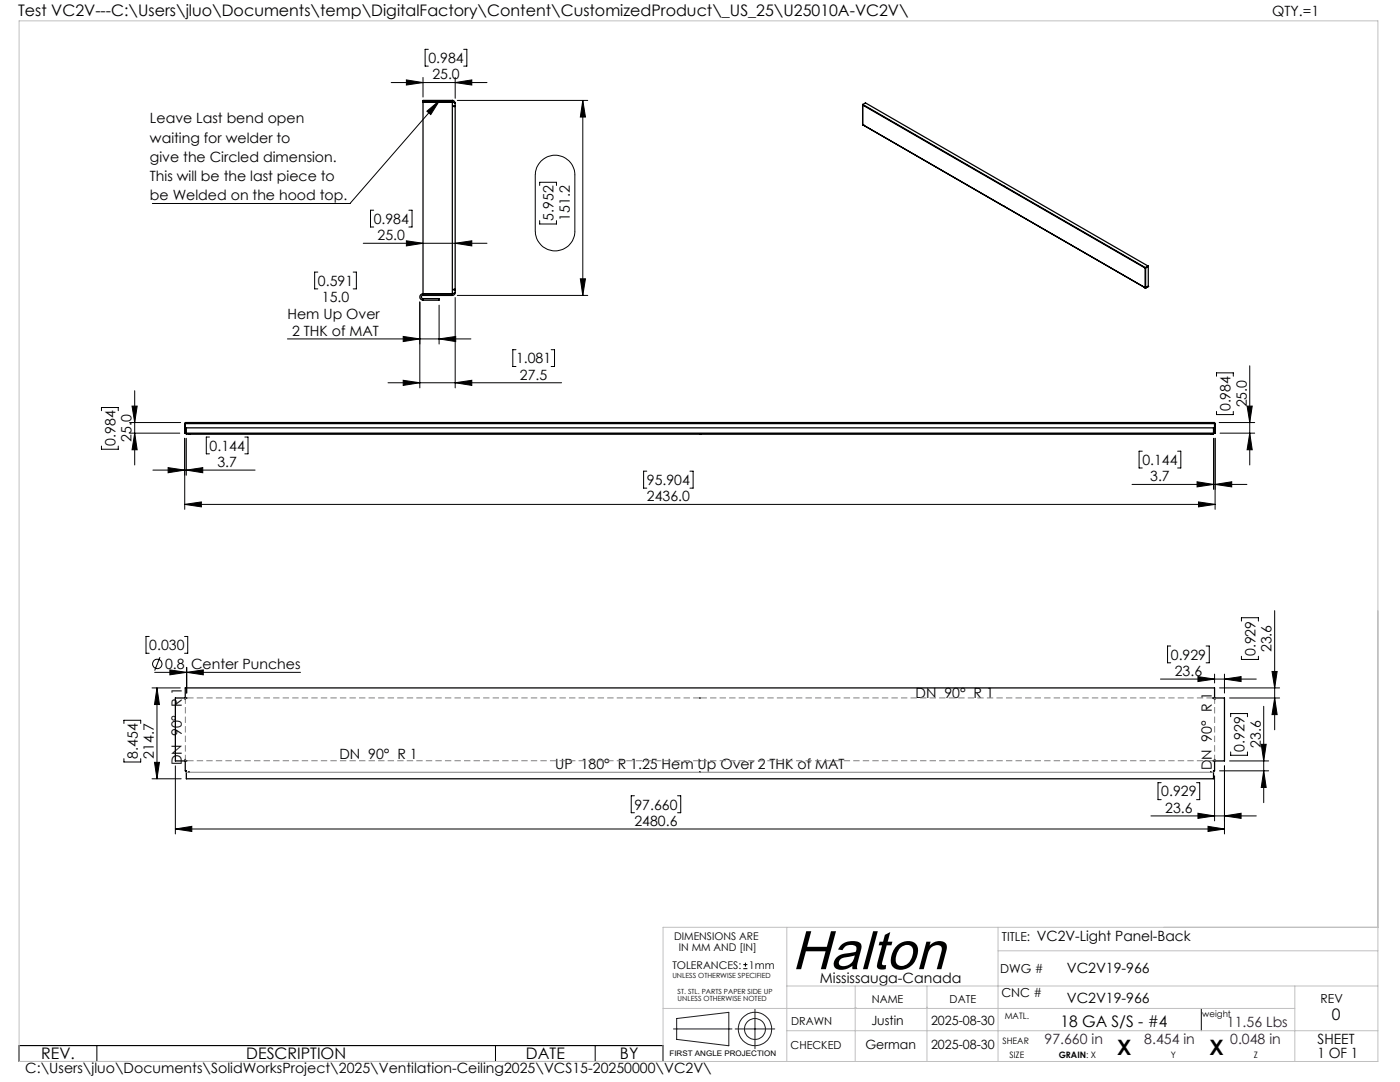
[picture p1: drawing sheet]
<svg xmlns="http://www.w3.org/2000/svg" width="279mm" height="216mm" viewBox="0 0 279 216" stroke-linecap="round" stroke-linejoin="round" font-family="sans-serif">
<g fill="none" stroke="#000" stroke-width=".25">
<path d="M84.4 20.4h5.9M90.3 20.4l.5 .2M90.3 20.4h.2M90.3 20l.3 .1 .2 .5M90.3 20v38.9M90.3 20h-5.9v38.9M90.8 20.6v37.7M172.2 24.9h.1M172.2 24.8h.1M172.2 24.8v.1M172.2 21h.1M172.2 24.9l56.3 32.5"/>
<path d="M172.2 20.9v4M172.2 21l56.3 32.5M172.2 20.8h.1M172.2 20.8v.2M172.2 20.8l56.4 32.6M172.2 20.8l.5-.3 56.4 32.6M172.2 20.9h.1M200.3 37.1h.1M84.4 58.9a.32 .32 0 0 0-.3 .4 .32 .32 0 0 0 .3 .3M84.4 59.6v.3M84.4 58.9h5.9M84.4 59.6h3.2v.3h-3.2"/>
<path d="M90.5 58.6h-6.1a.63 .63 0 0 0-.6 .7 .63 .63 0 0 0 .6 .6M90.8 58.3l-.5 .3h-5.9M90.8 58.3v.4l-.5 .2M200.4 41.2h.1M228.5 53.4h.1M228.5 57.4h.1M228.5 53.5v3.9M228.6 53.4h.1M228.6 53.6h.1M228.6 57.4h.1M228.6 53.4l-.1 .1M228.6 53.4v4"/>
<path d="M228.7 57.4h.1M228.8 57.3h.1M228.8 57.3v.1M229.1 57.2h.1M229.1 57.2l-.3 .1M229.1 57.2l-.3 .2M229.1 53.1h.1M229.1 53.1l-.5 .3M229.2 53.1l-.6 .3M229.2 53.1v4l-.6 .3M36.9 84.5v1.9h205.6v-1.9M36.9 84.5h205.6"/>
<path d="M37 84.5h.1M37 84.5v1.9M37 84.3v.2M37 84.3l-.1 .2M37 84.3h205.3M37.2 85.4h205v1.2h-205zM37.2 84.4h.1M37.7 86.6h.1M139.7 86.6h.1M139.7 84.4h.1M241.6 86.6h.1M241.7 86.6h.1"/>
<path d="M242.1 84.4h.1M242.3 84.3l.1 .2M242.3 84.3l.2 .2M242.4 84.5h.1M242.4 84.5v1.9M37 139.6h.1M37 137.3h205.4v2h2v12.5h-2v2h-.2v1.6h-205v-1.6h-.2v-2h-2v-12.5h2zM37.3 139.3h.1M139.7 139.3h.1M242.1 139.3h.1M242.4 139.6h.1M37 151.6h.1"/>
<path d="M37.3 151.8h.1M37.7 154.1h.1M139.7 151.8h.1M139.7 154.1h.1M241.7 154.1h.1M242.1 151.8h.1M242.4 151.6h.1"/>
<circle cx="90.6" cy="21.2" r=".12"/>
<circle cx="90.7" cy="57.8" r=".13"/>
</g>
<g fill="none" stroke="#000" stroke-width=".2">
<path d="M78.1 16.5h19.1M81.1 15.9l3.3 .6-3.3 .5zM84.4 15.5v3.9M85.5 9.8h-.7v3.4h.7M90.8 16.5l3.4-.6v1.1zM90.8 15.5v4.1M92.5 9.8h.7v3.4h-.7M85.2 22.2l2.5-2.2-1.7 2.9zM87.7 20l-17.9 20.6h-39.4M91.3 20h26M107.7 37v-.6h3.4v.6M108 32.1a3.9 3.9 0 0 1 4.3-.8 3.9 3.9 0 0 1 2.4 3.6v11.2a4 4 0 0 1-3.9 4 4 4 0 0 1-4-4l.1-11.5a3.7 3.7 0 0 1 1.1-2.5z"/>
<path d="M116.3 20l.5 3.4h-1zM116.3 20v38.9M63.4 54.3h-.6v3.3h.6M70.5 54.3h.6v3.3h-.6M72.5 48.5h24.7M74.6 41.9h-.7v3.4h.7M81.1 48l3.3 .5-3.3 .6zM81.6 41.9h.6v3.4h-.6M90.8 48.5l3.4-.5v1.1zM90.8 59.4v18M91.3 58.9h26M107.7 44v.7h3.4v-.7"/>
<path d="M115.8 55.6h1l-.5 3.3zM26.9 78v14.8M57.4 67.6h36.6M77.4 76.4h34.7M80.5 67.1l3.3 .5-3.3 .6zM80.5 75.9l3.3 .5-3.3 .5zM83.8 60.3v17.1M87.6 67.6l3.3-.5v1.1zM87.6 60.9v7.8M90.8 76.4l3.4-.5v1zM103 69.8h-.7v3.3h.7M110 69.8h.7v3.3h-.7"/>
<path d="M242.8 75.1v-.7h3.3v.7M249.4 73v19.8M20.2 82v-.7h3.4v.7M20.2 89v.6h3.4v-.6M25.9 86.4h10M25.9 84.3h10.2M26.4 81h1l-.5 3.3zM26.9 86.4l.5 3.3h-1zM30.5 93.8h20.4M33.5 93.3l3.4 .5-3.4 .5zM36.9 87.5v14.1M37.2 93.8l3.3-.5v1z"/>
<path d="M37.2 87.5v7.3M41.8 87.2h-.6v3.4h.6M48.9 87.2h.6v3.4h-.6M129.1 94h-.7v3.4h.7M137.7 94h.6v3.4h-.6M225.9 96.7h22.9M228 90h-.7v3.4h.7M235 90h.7v3.4h-.7M238.9 96.1l3.3 .6-3.3 .5zM242.2 87.5v10.1M242.5 96.7l3.3-.6v1.1zM242.5 87.5v14.1"/>
<path d="M242.8 82.1v.6h3.3v-.6M243.3 84.3h7.1M243.5 86.4h6.9M248.9 81h1l-.5 3.3zM249.4 86.4l.5 3.3h-1zM36.9 100.6l3.3-.4v.9zM36.9 100.6h205.6M239.2 100.2l3.3 .4-3.3 .5zM29.8 127h-.7v3.4h.7M30.3 137.3h5.7M30.9 134.2h29.1M31.3 137.3l.5 3.3h-1z"/>
<path d="M31.3 137.3v18.1M31.9 131.1l-1 2.7M33.9 133.7l3.3 .5-3.3 .5zM36.8 127h.7v3.4h-.7M37.2 133.2v5.1M37.3 134.2l3.3-.5v1zM37.3 133.2v5.1M231.6 135.5h19.1M233.6 128.9h-.6v3.4h.6M239.1 135l3.3 .5-3.3 .5zM240.7 128.9h.6v3.4h-.6M242.4 134.5v1.8"/>
<path d="M243.4 137.3h12M244.4 135.5l3.3-.5v1zM244.4 134.5v3.8M245.4 139.3h10M247.8 123.9v-.6h3.3v.6M247.8 131v.6h3.3v-.6M253.9 134h1l-.5 3.3zM254.4 139.3l.5 3.3h-1zM254.4 121.8v23.8M24.7 144.4v-.7h3.4v.7M24.7 151.4v.6h3.4v-.6M30.3 155.4h5.9"/>
<path d="M30.8 152.1h1l-.5 3.3zM35 152.8v13.6M126.6 158.8h-.6v3.4h.6M135.2 158.8h.7v3.4h-.7M231.7 156.2h-.6v3.4h.6M238.8 156.2h.6v3.4h-.6M242.4 154.8v9M243.4 153.8h9.8M244.4 152.8v13.6M245.4 151.8h7.8M245.6 143v-.6h3.4v.6M245.6 150v.7h3.4v-.7"/>
<path d="M251.7 148.5h1l-.5 3.3zM252.2 153.8l.5 3.3h-1zM252.2 140.9v19.3M35 165.4l3.3-.5v1zM35 165.4h209.4M229.7 162.8h21M239.1 162.3l3.3 .5-3.3 .5zM241.1 164.9l3.3 .5-3.3 .5zM244.4 162.8l3.3-.5v1zM148.3 193.3h.9M148.3 192.5h.9M148.8 192.1v.8"/>
<path d="M3.8 208.6h128.5v3.2h-128.5zM19.3 208.6v3.2M98.9 208.6v3.2M118.8 208.6v3.2M239.7 201.2v4.5"/>
<circle cx="31.4" cy="132.5" r=".95"/>
</g>
<g fill="none" stroke="#191924" stroke-width=".2">
<path d="M134.4 205.3h11.7M135 203.2l10.5-1.2v6.7l-10.5-1.3zM146.7 205.3h7.9M150.7 201.4v7.9"/>
<circle cx="150.7" cy="205.3" r="2.09"/>
<circle cx="150.7" cy="205.3" r="3.3"/>
</g>
<path d="M37 139.3v.2M37.2 139.3h-.2M242.4 139.3h-.2M242.4 139.5v-.2M37 151.6v.2M37 151.8h.2M242.2 151.8h.2M242.4 151.8v-.2" fill="none" stroke="#808080" stroke-width=".2" stroke-dasharray="1.3 .6" stroke-linecap="butt"/>
<path d="M37 139.6v11.9M242.4 151.5v-11.9" fill="none" stroke="#808080" stroke-width=".2" stroke-dasharray="1.3 .6" stroke-dashoffset=".4" stroke-linecap="butt"/>
<path d="M139.7 139.3h-102.4M242.1 139.3h-102.4M37.3 151.8h102.4M139.7 151.8h102.4" fill="none" stroke="#808080" stroke-width=".2" stroke-dasharray="1.3 .6" stroke-dashoffset="-.1" stroke-linecap="butt"/>
<path d="M37.2 154.1h.5M37.7 154.1h203.9M241.7 154.1h.5" fill="none" stroke="#808080" stroke-width=".2"/>
<path d="M3.8 4.2h271.2v207.6h-271.2zM157 196.7h118M157 185v26.8M170.7 196.7v15.1M185 196.7v15.1M199.2 185v26.8M199.2 189.7h75.8M258.4 196.7v15.1M275 185h-142.7v26.8M132.3 201.2h126.1M157 205.7h118M170.7 201h.1" fill="none" stroke="#c0c0c0" stroke-width=".2"/>
<g fill="#000">
<path d="M81.1 15.9l3.3 .6-3.3 .5zM90.8 16.5l3.4-.6v1.1z"/>
<path d="M90.8 48.5l3.4-.5v1.1zM81.1 48l3.3 .5-3.3 .6z"/>
<path d="M115.8 55.6h1l-.5 3.3zM116.3 20l.5 3.4h-1z"/>
<path d="M80.5 75.9l3.3 .5-3.3 .5zM90.8 76.4l3.4-.5v1z"/>
<path d="M87.6 67.6l3.3-.5v1.1zM80.5 67.1l3.3 .5-3.3 .6z"/>
<path d="M26.9 86.4l.5 3.3h-1zM26.4 81h1l-.5 3.3zM249.4 86.4l.5 3.3h-1zM248.9 81h1l-.5 3.3z"/>
<path d="M37.2 93.8l3.3-.5v1zM33.5 93.3l3.4 .5-3.4 .5zM242.5 96.7l3.3-.6v1.1zM238.9 96.1l3.3 .6-3.3 .5z"/>
<path d="M36.9 100.6l3.3-.4v.9zM239.2 100.2l3.3 .4-3.3 .5z"/>
<path d="M244.4 135.5l3.3-.5v1zM239.1 135l3.3 .5-3.3 .5z"/>
<path d="M254.4 139.3l.5 3.3h-1zM253.9 134h1l-.5 3.3zM30.8 152.1h1l-.5 3.3zM31.3 137.3l.5 3.3h-1z"/>
<path d="M251.7 148.5h1l-.5 3.3zM252.2 153.8l.5 3.3h-1z"/>
<path d="M35 165.4l3.3-.5v1zM241.1 164.9l3.3 .5-3.3 .5zM33.9 133.7l3.3 .5-3.3 .5zM37.3 134.2l3.3-.5v1zM85.2 22.2l2.5-2.2-1.7 2.9z"/>
<path d="M239.1 162.3l3.3 .5-3.3 .5zM244.4 162.8l3.3-.5v1z"/>
</g>
<text font-size="11" x="158" y="193.4">Halton</text>
<g font-size="4.2">
<text x="223" y="210.4">X</text>
<text x="241.4" y="210.4">X</text>
</g>
<g font-size="3.2">
<text x="3.6" y="3.3">Test VC2V---C:\Users\jluo\Documents\temp\DigitalFactory\Content\CustomizedProduct\_US_25\U25010A-VC2V\</text>
<text x="265.8" y="203.5">0</text>
<text x="211.6" y="204.9">18 GA S/S - #4</text>
<text x="8.2" y="211.4">REV.</text>
<text x="49.2" y="211.4">DESCRIPTION</text>
<text x="105" y="211.4">DATE</text>
<text x="123.7" y="211.4">BY</text>
</g>
<g font-size="2.8">
<text x="253.9" y="3.3">QTY.=1</text>
<text x="85.5" y="12.6">0.984</text>
<text x="86.3" y="15.8">25.0</text>
<text x="29.9" y="24.6">Leave Last bend open</text>
<text x="29.9" y="28.5">waiting for welder to</text>
<text x="29.9" y="32.3">give the Circled dimension.</text>
<text x="29.9" y="36.1">This will be the last piece to</text>
<text x="29.9" y="39.9">be Welded on the hood top.</text>
<text x="74.6" y="44.7">0.984</text>
<text x="75.4" y="47.9">25.0</text>
<text x="110.5" y="44" transform="rotate(-90 110.5 44)">5.952</text>
<text x="113.7" y="44" transform="rotate(-90 113.7 44)">151.2</text>
<text x="63.5" y="57">0.591</text>
<text x="57.4" y="63.6">Hem Up Over</text>
<text x="64.2" y="60.3">15.0</text>
<text x="58.3" y="67">2 THK of MAT</text>
<text x="103" y="72.5">1.081</text>
<text x="103.8" y="75.8">27.5</text>
<text x="245.5" y="82.1" transform="rotate(-90 245.5 82.1)">0.984</text>
<text x="248.8" y="81.3" transform="rotate(-90 248.8 81.3)">25.0</text>
<text x="23" y="89" transform="rotate(-90 23 89)">0.984</text>
<text x="26.3" y="88.2" transform="rotate(-90 26.3 88.2)">25.0</text>
<text x="41.8" y="89.9">0.144</text>
<text x="43.4" y="93.2">3.7</text>
<text x="228" y="92.8">0.144</text>
<text x="129.1" y="96.8">95.904</text>
<text x="129.1" y="100">2436.0</text>
<text x="229.6" y="96">3.7</text>
<text x="29.8" y="129.7">0.030</text>
<text x="233.7" y="131.6">0.929</text>
<text x="250.5" y="130.9" transform="rotate(-90 250.5 130.9)">0.929</text>
<text x="253.8" y="130.2" transform="rotate(-90 253.8 130.2)">23.6</text>
<text x="33" y="133.5">0.8</text>
<text x="38.1" y="133.5">Center Punches</text>
<text x="234.5" y="134.9">23.6</text>
<text x="182.7" y="139.2">DN 90° R 1</text>
<text x="251.6" y="149.2" transform="rotate(-90 251.6 149.2)">23.6</text>
<text x="27.5" y="151.4" transform="rotate(-90 27.5 151.4)">8.454</text>
<text x="30.7" y="151.4" transform="rotate(-90 30.7 151.4)">214.7</text>
<text x="36.3" y="152.7" transform="rotate(-90 36.3 152.7)">DN 90° R 1</text>
<text x="67.7" y="151.4">DN 90° R 1</text>
<text x="110.8" y="153.4">UP 180° R 1.25 Hem Up Over 2 THK of MAT</text>
<text x="241.8" y="153.7" transform="rotate(-90 241.8 153.7)">DN 90° R 1</text>
<text x="248.4" y="150" transform="rotate(-90 248.4 150)">0.929</text>
<text x="126.6" y="161.5">97.660</text>
<text x="231.8" y="158.9">0.929</text>
<text x="126.6" y="164.8">2480.6</text>
<text x="232.5" y="162.2">23.6</text>
<text x="206.9" y="187.8">VC2V-Light Panel-Back</text>
<text x="163.6" y="196.1">Mississauga-Canada</text>
<text x="212.9" y="194.1">VC2V19-966</text>
<text x="212.9" y="200.1">VC2V19-966</text>
<text x="263" y="208.3">SHEET</text>
<text x="5" y="214.1">C:\Users\jluo\Documents\SolidWorksProject\2025\Ventilation-Ceiling2025\VCS15-20250000\VC2V\</text>
<text x="262.9" y="211.1">1 OF 1</text>
</g>
<g font-size="2.8" fill="#400040">
<text x="208.5" y="208.3">97.660 in</text>
<text x="228.4" y="208.3">8.454 in</text>
<text x="244.9" y="204.9">11.56 Lbs</text>
<text x="245.5" y="208.3">0.048 in</text>
</g>
<g font-size="2.5">
<text x="200" y="187.8">TITLE:</text>
<text x="199.6" y="194.1">DWG #</text>
<text x="199.9" y="198.9">CNC #</text>
<text x="263.5" y="200.1">REV</text>
<text x="172.7" y="209.3">German</text>
<text x="173.9" y="204.6">Justin</text>
<text x="185.8" y="204.6">2025-08-30</text>
<text x="185.8" y="209.3">2025-08-30</text>
</g>
<g font-size="2.2">
<text x="174" y="200.1">NAME</text>
<text x="189.5" y="200.1">DATE</text>
<text x="157.8" y="209.3">CHECKED</text>
<text x="157.9" y="204.6">DRAWN</text>
</g>
<g font-size="2.1">
<text x="134.5" y="187.6">DIMENSIONS ARE</text>
<text x="135.5" y="189.7">IN MM AND [IN]</text>
<text x="134.2" y="193.3">TOLERANCES:</text>
<text x="149.5" y="193.3">1mm</text>
</g>
<g font-size="1.8">
<text x="200.5" y="203.3">MATL.</text>
<text x="240" y="202.8">weight</text>
<text x="200.1" y="208.3">SHEAR</text>
<text x="201.5" y="211.1">SIZE</text>
<text x="211.3" y="211.1">GRAIN: X</text>
<text x="233.7" y="211.1">Y</text>
<text x="250.2" y="211.1">Z</text>
</g>
<text font-size="1.5" x="133.6" y="210.7">FIRST ANGLE PROJECTION</text>
<g font-size="1.4">
<text x="134.2" y="195.1">UNLESS OTHERWISE SPECIFIED</text>
<text x="135.2" y="198.3">ST. STL. PARTS PAPER SIDE UP</text>
<text x="135.2" y="199.7">UNLESS OTHERWISE NOTED</text>
</g>
</svg>
